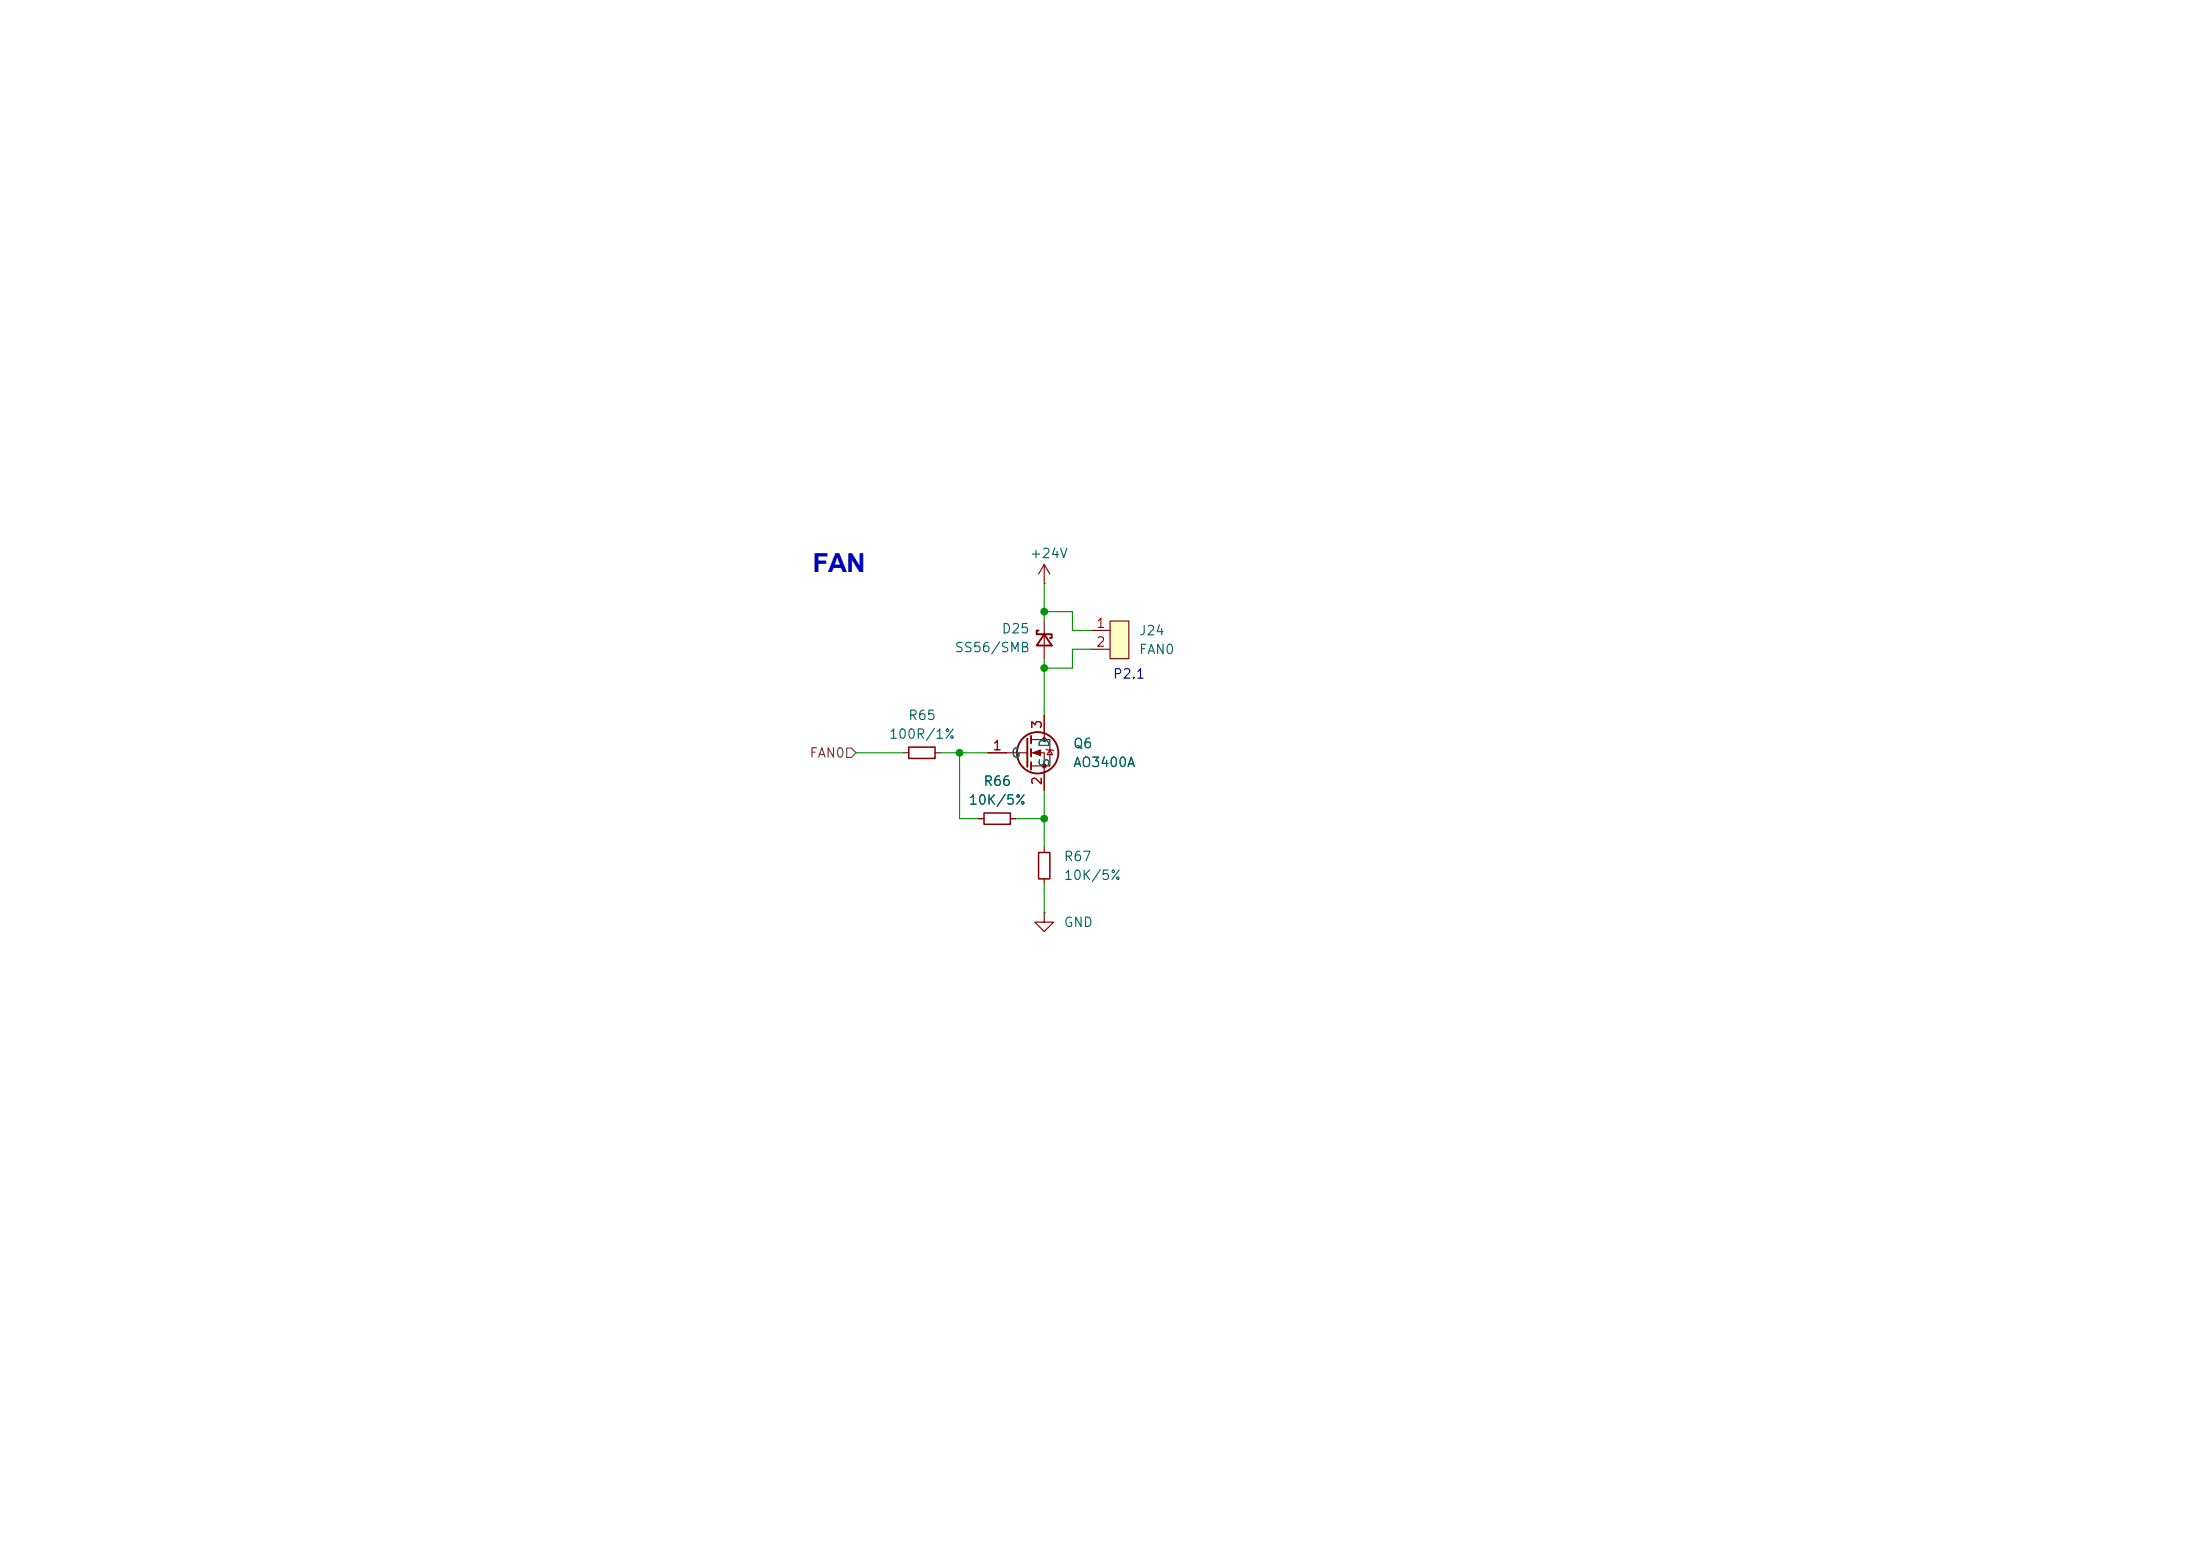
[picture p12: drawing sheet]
<svg xmlns="http://www.w3.org/2000/svg" width="297mm" height="210mm" viewBox="0 0 297 210" stroke-linecap="round" stroke-linejoin="round" font-family="sans-serif">
<path d="M122.7 100.8h3.5v1.6h-3.5z" fill="none" stroke="#840000" stroke-width=".2"/>
<path d="M121.9 101.6h.8M126.2 101.6h.8" fill="none" stroke="#840000" stroke-width=".15"/>
<path d="M149.9 83.8h2.5v5.1h-2.5z" fill="#ffffc2"/>
<g fill="none" stroke="#840000" stroke-width=".15">
<path d="M141 78.7h.1M141 76.2v2.5M141 76.2l-.8 1.3M141 76.2l.7 1.3M139.2 99.8h2.5v3.6h-2.5M141 83.8v5.1M141 96.5v3.3M147.3 85.1h2.6M147.3 87.6h2.6M149.9 83.8h2.5v5.1h-2.5zM132.1 110.5h.7M133.3 101.6h5.4"/>
<path d="M136.4 110.5h.8M139.2 101.6h1.8v5.1M141 114.3v.8M141 118.6v.8M141.2 101.1l.2 .1h.7l.1 .1M141.7 101.2l.4 .7h-.7zM141 123.2v1.3h1.2l-1.2 1.2-1.3-1.2h1.3M141 123.2h.1"/>
</g>
<g fill="none" stroke="#840000" stroke-width=".25">
<path d="M138.7 99.7v3.8M139.2 99.3v1M140.2 85.1h-.2v.5h2v.5h-.3M141 85.6l1 1.5h-2zM139.2 101.1v1M139.2 102.9v1"/>
<circle cx="140.1" cy="101.6" r="2.79"/>
</g>
<g fill="#840000" stroke="#840000" stroke-width=".15">
<path d="M139.4 101.6l1.1-.4v.8z"/>
<circle cx="141" cy="99.8" r=".25"/>
<circle cx="141" cy="103.4" r=".25"/>
</g>
<path d="M132.8 109.7h3.6v1.6h-3.6zM140.2 115.1h1.5v3.5h-1.5z" fill="none" stroke="#840000" stroke-width=".2"/>
<path d="M114.3 101h.6l.7 .6-.7 .6h-.6z" fill="none" stroke="#725600" stroke-width=".15"/>
<path d="M141 78.7v5.1M141 82.6h3.8v2.5h2.5M141 88.9v7.6M147.3 87.6h-2.5v2.6h-3.8M115.6 101.6h6.3M127 101.6h6.3M129.5 101.6v8.9h2.6M137.2 110.5h3.8M141 106.7v7.6M141 119.4v3.8" fill="none" stroke="#009600" stroke-width=".15"/>
<g fill="#009600" stroke="#009600" stroke-width=".14">
<circle cx="129.5" cy="101.6" r=".46"/>
<circle cx="141" cy="90.2" r=".46"/>
<circle cx="141" cy="110.5" r=".46"/>
<circle cx="141" cy="82.6" r=".46"/>
</g>
<text font-size="3.5" fill="#0000c2" x="109.7" y="77.3">FAN</text>
<g font-size="1.3" fill="#006464">
<text x="138.9" y="75.6">+24V</text>
<text x="128.8" y="88.3">SS56/SMB</text>
<text x="135.1" y="85.8">D25</text>
<text x="153.7" y="86.1">J24</text>
<text x="153.7" y="88.6">FAN0</text>
<text x="119.9" y="100">100R/1%</text>
<text x="122.5" y="97.5">R65</text>
<text x="141.9" y="101" transform="rotate(-90 141.9 101)">D</text>
<text x="144.8" y="101.3">Q6</text>
<text x="132.7" y="106.4">R66</text>
<text x="136.4" y="102.6">G</text>
<text x="141.9" y="103.6" transform="rotate(-90 141.9 103.6)">S</text>
<text x="144.8" y="103.8">AO3400A</text>
<text x="130.7" y="108.9">10K/5%</text>
<text x="143.5" y="116.5">R67</text>
<text x="143.5" y="119.1">10K/5%</text>
<text x="143.5" y="125.4">GND</text>
</g>
<g font-size="1.3" fill="#a90000">
<text x="147.9" y="85.1">1</text>
<text x="147.9" y="87.6">2</text>
<text x="133.9" y="101.6">1</text>
<text x="140.9" y="98.5" transform="rotate(-90 140.9 98.5)">3</text>
<text x="140.9" y="106.1" transform="rotate(-90 140.9 106.1)">2</text>
</g>
<text font-size="1.3" fill="#0000c2" x="150.2" y="91.9">P2.1</text>
<text font-size="1.3" fill="#725600" x="109.2" y="102.6">FAN0</text>
</svg>
